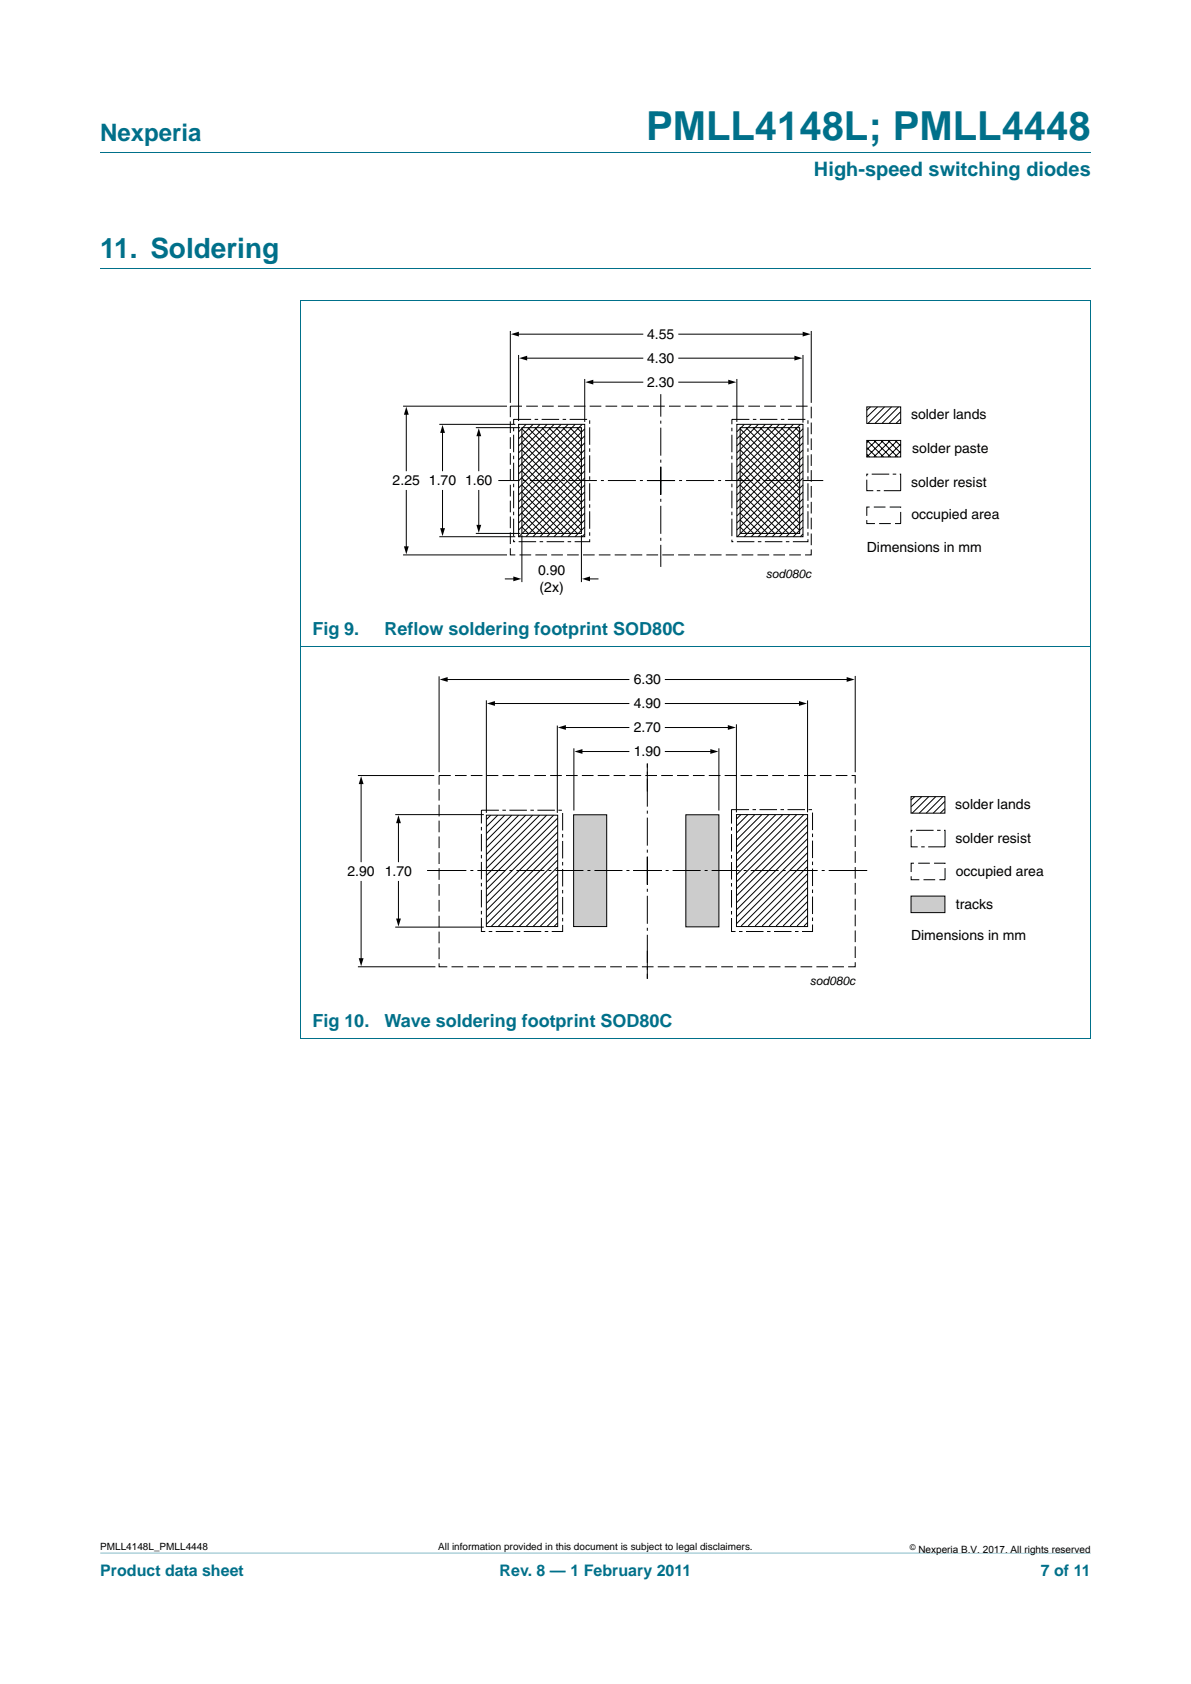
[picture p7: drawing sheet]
<svg xmlns="http://www.w3.org/2000/svg" width="210mm" height="297mm" viewBox="0 0 210 297" stroke-linecap="round" stroke-linejoin="round" font-family="sans-serif">
<path d="M17.7 273.9l174.6 .1z" fill="#00708a"/>
<path d="M17.7 27h174.6M17.7 47.4h174.6M52.9 53.1h139.4M53 53.1v130.1M192.3 53.1v130.1M52.9 114.1h139.4M52.9 183.3h139.4" fill="none" stroke="#00708a" stroke-width=".18"/>
<g fill="none" stroke="#000" stroke-width=".18">
<path d="M90 58.4v12.7M91.2 58.9h22.1M119.7 58.9h22.1M143 58.4v12.7M71.1 71.6h18.3M71.6 72.9v10.1M77.5 74.9h13.3M78 76.1v6.9M83.9 75.4h7.8M84.4 76.7v6.3M91.4 74.9h11.7v19.8h-11.7zM91.4 62.6v11.7"/>
<path d="M91.5 74.9h-.1M92 75.4h10.5v18.7h-10.5zM92 75.6l10.5 10.5M92 76.9l10.5 10.5M92 78.1l10.5 10.5M92 79.3l10.5 10.5M92.7 63.2h20.6M92.8 74.9l-1.4 1.3M93 75.4l9.5 9.5M94 74.9l-2.6 2.5M94.3 75.4l8.2 8.3M95.2 74.9l-3.8 3.7"/>
<path d="M95.5 75.4l7 7M96.5 74.9l-5.1 5M96.8 75.4l5.7 5.8M97.7 74.9l-6.3 6.2M98 75.4l4.5 4.5M98.9 74.9l-7.5 7.5M99.2 75.4l3.3 3.3M100.2 74.9l-8.8 8.7M100.5 75.4l2 2.1M101.4 74.9l-10 9.9M101.7 75.4l.8 .8M102.6 74.9l-11.2 11.2"/>
<path d="M103.1 79.4l-11.7 11.6M103.1 78.1l-11.7 11.7M103.1 76.9l-11.7 11.6M103.1 75.6l-11.7 11.7M103.1 66.8v7.6M104.3 67.4h9M119.7 67.4h9M119.7 63.2h20.6M129.9 74.9h11.7v19.8h-11.7zM129.9 66.8v7.6M130 74.9h-.1M130.5 75.6l10.5 10.5"/>
<path d="M130.5 76.9l10.5 10.5M130.5 78.1l10.5 10.5M130.5 79.3l10.5 10.5M130.5 75.4h10.5v18.7h-10.5zM131.2 74.9l-1.3 1.3M131.5 75.4l9.5 9.5M132.5 74.9l-2.6 2.5M132.8 75.4l8.2 8.3M133.7 74.9l-3.8 3.7M134 75.4l7 7M134.9 74.9l-5 5M135.2 75.4l5.8 5.8"/>
<path d="M136.2 74.9l-6.3 6.2M136.5 75.4l4.5 4.5M137.4 74.9l-7.5 7.5M137.7 75.4l3.3 3.3M138.7 74.9l-8.8 8.7M138.9 75.4l2.1 2.1M139.9 74.9l-10 9.9M140.2 75.4l.8 .8M141.1 74.9l-11.2 11.2M141.6 79.4l-11.7 11.6M141.6 78.1l-11.7 11.7M141.6 76.9l-11.7 11.6"/>
<path d="M141.6 75.6l-11.7 11.7M141.6 62.6v12M152.8 77.7h6v2.9h-6zM152.8 71.8h6v2.9h-6zM152.8 79l1.7 1.6M152.9 77.7l2.9 2.9M153.3 77.7l-.5 .4M153.5 71.8l-.7 .6M154.1 77.7l2.9 2.9M154.5 77.7l-1.7 1.6M154.7 71.8l-1.8 1.7M155.4 77.7l2.9 2.9"/>
<path d="M155.7 77.7l-2.9 2.9M155.9 71.8l-2.9 2.9M156.6 77.7l2.2 2.2M157 77.7l-2.9 2.9M157.2 71.8l-2.9 2.9M157.8 77.7l1 1M158.2 77.7l-2.9 2.9M158.4 71.8l-2.9 2.9M158.8 79.6l-1 1M158.8 73.9l-.8 .8M158.8 72.6l-2.1 2.1M158.8 78.3l-2.2 2.3"/>
<path d="M71.1 97.9h18.3M71.6 86.5v10.2M77.5 94.7h13.3M78 86.5v6.9M83.9 94.1h7.8M84.4 86.5v6.4M92 94.4v8.3M92 80.6l10.5 10.5M92 81.8l10.5 10.5M92 83.1l10.5 10.5M92 84.3l9.8 9.8M92 85.5l8.6 8.6"/>
<path d="M92 86.8l7.3 7.3M92 88l6.1 6.1M92 89.2l4.9 4.9M92 90.5l3.6 3.6M92 91.7l2.4 2.4M92 93l1.2 1.1M102.5 94.4v8.3M103.1 94.2l-.5 .5M103.1 93l-1.7 1.7M103.1 91.7l-3 3M103.1 90.5l-4.2 4.2M103.1 89.2l-5.4 5.5"/>
<path d="M103.1 88l-6.7 6.7M103.1 86.8l-7.9 7.9M103.1 85.5l-9.1 9.2M103.1 84.3l-10.4 10.4M103.1 83.1l-11.6 11.6M103.1 81.8l-11.7 11.7M103.1 80.6l-11.7 11.6M130.5 80.6l10.5 10.5M130.5 81.8l10.5 10.5M130.5 83.1l10.5 10.5M130.5 84.3l9.8 9.8M130.5 85.5l8.6 8.6"/>
<path d="M130.5 86.8l7.3 7.3M130.5 88l6.1 6.1M130.5 89.2l4.8 4.9M130.5 90.5l3.6 3.6M130.5 91.7l2.4 2.4M130.5 93l1.1 1.1M141.6 94.2l-.5 .5M141.6 93l-1.7 1.7M141.6 91.7l-3 3M141.6 90.5l-4.2 4.2M141.6 89.2l-5.5 5.5M141.6 88l-6.7 6.7"/>
<path d="M141.6 86.8l-7.9 7.9M141.6 85.5l-9.2 9.2M141.6 84.3l-10.4 10.4M141.6 83.1l-11.6 11.6M141.6 81.8l-11.7 11.7M141.6 80.6l-11.7 11.6M152.8 80.1l.5 .5M77.4 119.3v16.9M78.6 119.9h32.3M89.1 102.1h1.7M103.7 102.1h1.7M117.3 119.9h32.3"/>
<path d="M150.8 119.2v17M63.1 136.8h13.5M63.7 138v14M85.7 123.5v19.9M87 124.1h23.9M98.3 128v15.4M99.5 128.3h11.4M101.2 132v11M102.4 132.6h8.5M117.3 124.1h23.8M117.3 128.3h11.3M117.3 132.6h8.2"/>
<path d="M126.7 132v11M129.8 127.8v15.5M142.4 123.5v19.8M63.7 155.5v13.8M69.7 143.7h15.6M70.2 144.9v7.1M70.2 155.5v6.8M85.7 143.8h12.6v19.6h-12.6zM129.8 143.7h12.6v19.7h-12.6zM63.1 170.5h13.7M69.7 163.5h15.6"/>
</g>
<g fill="#000">
<path d="M90.1 58.9l1.4-.4v.9zM141.5 58.5l1.4 .4-1.4 .5zM71.6 71.7l.5 1.5h-.9zM78 75l.5 1.4h-.9zM84.4 75.5l.4 1.4h-.8zM91.5 63.2l1.4-.5v.9zM103.2 67.4l1.4-.4v.8zM128.4 67l1.4 .4-1.4 .4zM140.1 62.7l1.4 .5-1.4 .4zM71.2 96.4h.9l-.5 1.4zM77.6 93.2h.9l-.5 1.4zM84 92.6h.8l-.4 1.4z"/>
<path d="M77.5 119.9l1.4-.5v.9zM90.5 101.7l1.4 .4-1.4 .4zM102.6 102.1l1.4-.4v.8zM149.3 119.4l1.4 .5-1.4 .4zM63.7 136.9l.4 1.4h-.8zM85.8 124.1l1.5-.4v.8zM98.4 128.3l1.4-.4v.8zM101.3 132.6l1.4-.5v.9zM125.2 132.1l1.4 .5-1.4 .4zM128.3 127.9l1.4 .4-1.4 .4zM140.9 123.7l1.4 .4-1.4 .4zM70.2 143.8l.5 1.4h-.9z"/>
<path d="M63.3 169h.8l-.4 1.4zM69.8 162h.9l-.5 1.4z"/>
</g>
<path d="M90.6 74h13.4v21.5h-13.4zM129 74h13.4v21.5h-13.4zM152.8 83.6h6v3h-6zM84.9 142.9h14.3v21.4h-14.3zM129 142.8h14.3v21.5h-14.3z" fill="none" stroke="#000" stroke-width=".18" stroke-dasharray="3.1 .6 .6 .6" stroke-linecap="butt"/>
<path d="M90 71.6h53v26.3h-53zM152.8 89.4h6v3h-6zM77.4 136.8h73.4v33.7h-73.4z" fill="none" stroke="#000" stroke-width=".18" stroke-dasharray="2.1 .7" stroke-linecap="butt"/>
<path d="M114.1 84.8h31M116.5 82.3v17.7M116.5 87.3v-17.8M119 84.8h-31.1" fill="none" stroke="#000" stroke-width=".18" stroke-dasharray="4.9 .7 .5 .7" stroke-linecap="butt"/>
<g fill="#ccc" stroke="#000" stroke-width=".18">
<path d="M101.1 143.7h5.9v19.7h-5.9z"/>
<path d="M120.9 143.7h5.8v19.8h-5.8z"/>
</g>
<path d="M111.7 153.5h41.2M114.1 151.1v21.5M114.1 156v-21.3M116.6 153.5h-41.3" fill="none" stroke="#000" stroke-width=".18" stroke-dasharray="4.9 .7 .5 .7" stroke-linecap="butt"/>
<path d="M114.1 134.7v4.9M75.3 153.5h4.9M148 153.5h4.9M160.6 140.5h6v2.9h-6zM161.3 140.5l-.7 .6M162.5 140.5l-1.8 1.8M163.7 140.5l-2.9 2.9M165 140.5l-2.9 2.9M166.2 140.5l-2.9 2.9M166.6 142.6l-.8 .8M166.6 141.4l-2.1 2M114.1 167.7v4.9" fill="none" stroke="#000" stroke-width=".18"/>
<path d="M160.6 158.1h6v2.9h-6z" fill="#ccc" stroke="#000" stroke-width=".18"/>
<path d="M160.6 146.5h6v2.9h-6z" fill="none" stroke="#000" stroke-width=".18" stroke-dasharray="3.1 .6 .6 .6" stroke-linecap="butt"/>
<path d="M160.6 152.3h6v2.9h-6z" fill="none" stroke="#000" stroke-width=".18" stroke-dasharray="2.1 .7" stroke-linecap="butt"/>
<g fill="none" stroke="#000" stroke-width=".18">
<path d="M86.5 143.8l-.8 .8M87.8 143.8l-2.1 2M89 143.8l-3.3 3.2M90.2 143.8l-4.5 4.5M91.5 143.8l-5.8 5.7M92.7 143.8l-7 6.9M93.9 143.8l-8.2 8.2M95.1 143.8l-9.4 9.4M96.4 143.8l-10.7 10.6M97.6 143.8l-11.9 11.8M98.3 157.9l-5.6 5.5M98.3 145.5l-12.6 12.6"/>
<path d="M98.3 146.8l-12.6 12.5M98.3 148l-12.6 12.6M98.3 149.2l-12.6 12.6M98.3 150.5l-12.6 12.5M98.3 151.7l-11.7 11.7M98.3 152.9l-10.5 10.5M98.3 154.2l-9.3 9.2M98.3 155.4l-8 8M98.3 156.6l-6.8 6.8M98.3 159.1l-4.3 4.3M98.3 144.3l-12.6 12.6M130.6 143.7l-.8 .8"/>
<path d="M131.9 143.7l-2.1 2M133.1 143.7l-3.3 3.2M134.3 143.7l-4.5 4.5M135.5 143.7l-5.7 5.7M136.8 143.7l-7 6.9M138 143.7l-8.2 8.2M139.2 143.7l-9.4 9.4M140.5 143.7l-10.7 10.6M141.7 143.7l-11.9 11.8M142.4 157.7l-5.6 5.6M142.4 145.4l-12.6 12.6M142.4 146.7l-12.6 12.5"/>
<path d="M142.4 147.9l-12.6 12.6M142.4 149.1l-12.6 12.6M142.4 150.4l-12.6 12.5M142.4 151.6l-11.7 11.7M142.4 152.8l-10.5 10.5M142.4 154.1l-9.3 9.2M142.4 155.3l-8 8M142.4 156.5l-6.8 6.8M142.4 159l-4.3 4.3M142.4 144.2l-12.6 12.6M98.3 160.3l-3.1 3.1M98.3 161.5l-1.9 1.9"/>
<path d="M98.3 162.8l-.6 .6M142.4 160.2l-3.1 3.1M142.4 161.4l-1.9 1.9M142.4 162.7l-.6 .6"/>
</g>
<text font-size="7" fill="#00708a" x="113.9" y="24.6">PMLL4148L; PMLL4448</text>
<text font-size="4.9" fill="#00708a" x="17.7" y="45.4">11. Soldering</text>
<text font-size="4.2" fill="#00708a" x="17.7" y="24.9">Nexperia</text>
<text font-size="3.5" fill="#00708a" x="143.5" y="31.1">High-speed switching diodes</text>
<g font-size="3.2" fill="#00708a">
<text x="55.1" y="112">Fig 9.</text>
<text x="67.8" y="112">Reflow soldering footprint SOD80C</text>
<text x="55.1" y="181.1">Fig 10.</text>
<text x="67.8" y="181.1">Wave soldering footprint SOD80C</text>
</g>
<g font-size="2.8" fill="#00708a">
<text x="17.7" y="277.9">Product data sheet</text>
<text x="88.1" y="277.9">Rev. 8 — 1 February 2011</text>
<text x="183.5" y="277.9">7 of 11</text>
</g>
<g font-size="2.5">
<text x="114.1" y="59.8">4.55</text>
<text x="114.1" y="64">4.30</text>
<text x="114.1" y="68.3">2.30</text>
<text x="160.6" y="74">solder lands</text>
<text x="160.8" y="79.9">solder paste</text>
<text x="69.2" y="85.6">2.25</text>
<text x="75.6" y="85.6">1.70</text>
<text x="82" y="85.6">1.60</text>
<text x="160.6" y="85.8">solder resist</text>
<text x="160.7" y="91.6">occupied area</text>
<text x="94.9" y="101.5">0.90</text>
<text x="152.8" y="97.3">Dimensions in mm</text>
<text x="95.1" y="104.5">(2x)</text>
<text x="111.7" y="125">4.90</text>
<text x="111.7" y="120.7">6.30</text>
<text x="111.7" y="129.2">2.70</text>
<text x="111.7" y="133.4">1.90</text>
<text x="168.4" y="142.7">solder lands</text>
<text x="168.5" y="148.6">solder resist</text>
<text x="61.3" y="154.5">2.90</text>
<text x="67.8" y="154.5">1.70</text>
<text x="168.5" y="154.4">occupied area</text>
<text x="168.5" y="160.3">tracks</text>
<text x="160.6" y="165.8">Dimensions in mm</text>
</g>
<g font-size="2.1">
<text x="135" y="101.9">sod080c</text>
<text x="142.8" y="173.7">sod080c</text>
</g>
<g font-size="1.8">
<text x="17.7" y="273.3">PMLL4148L_PMLL4448</text>
<text x="77.2" y="273.3">All information provided in this document is subject to legal disclaimers.</text>
<text x="161.9" y="273.9">Nexperia B.V. 2017. All rights reserved</text>
</g>
<text font-size="1.4" x="160.4" y="273.4">©</text>
</svg>
